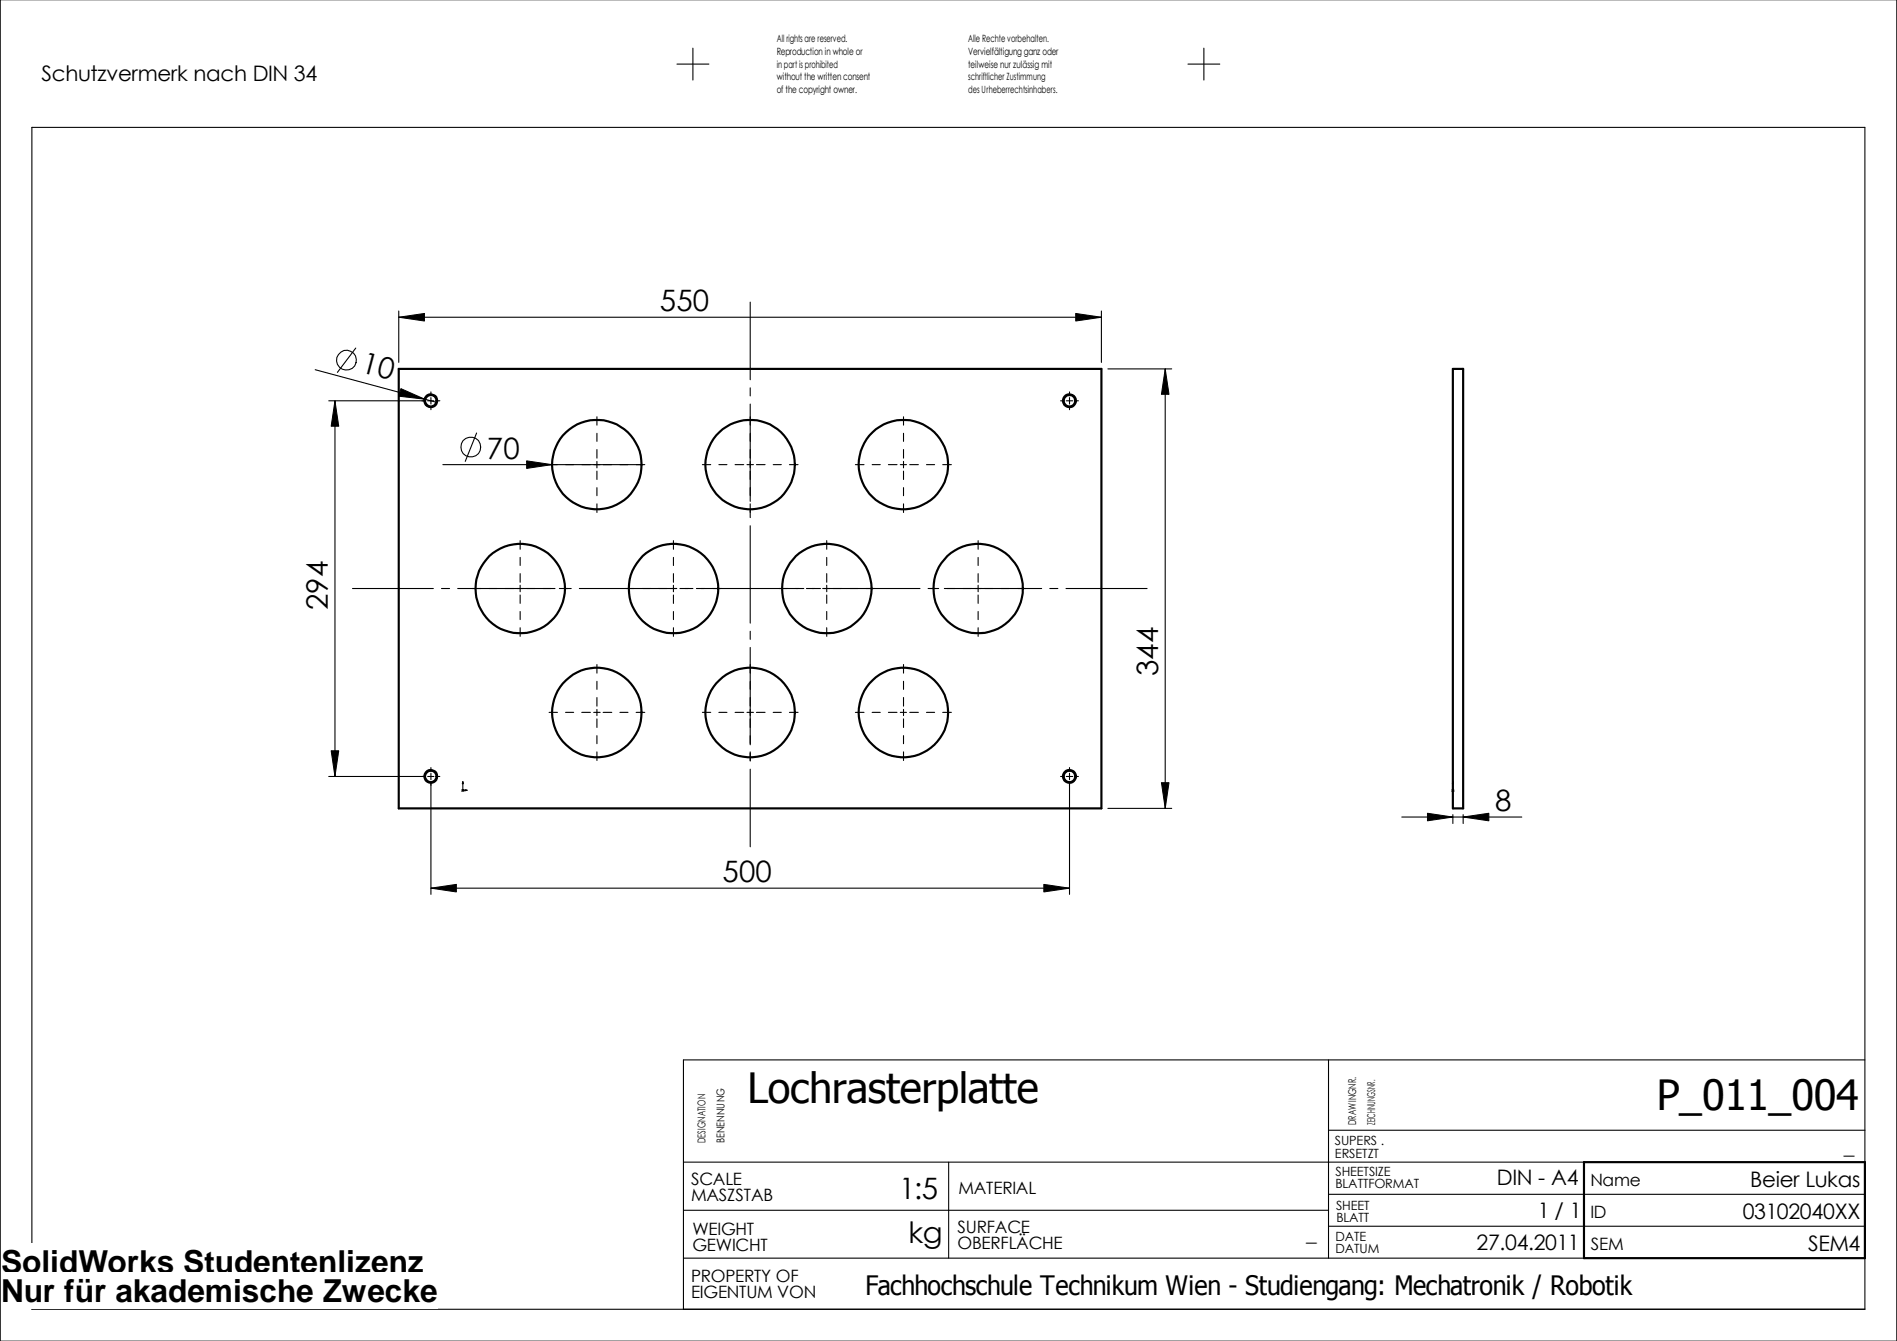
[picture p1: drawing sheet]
<svg xmlns="http://www.w3.org/2000/svg" width="297mm" height="210mm" viewBox="0 0 297 210" stroke-linecap="round" stroke-linejoin="round" font-family="sans-serif">
<g fill="none" stroke="#000" stroke-width=".17">
<path d="M0 0h297v209.9h-297zM106 10h5M108.5 7.5v5M186 10h5M188.5 7.5v5M49.4 57.9l19 5.1M55.7 54.5l-2.9 3.8M62.4 48.7v8M62.4 49.7h110.1M117.5 47.3v12.1M172.5 48.7v8M173.5 57.7h10"/>
<path d="M182.5 57.7v68.8M51.5 62.7h15M52.4 62.7v58.8M67 62.7h.9M67.5 61.3v.4M67.5 62.2v1M67.5 63.7v.4M68.4 62.7h.5M69.3 72.7h31.7M74.6 67.8l-1.7 4.4M93.5 65.2v1.3M93.5 67.8v1.3"/>
<path d="M93.5 70.4v1.3M93.5 72.2v1M93.5 73.7v1.4M93.5 76.3v1.3M93.5 78.9v1.3M110 72.7h1.3M112.6 72.7h1.2M115.1 72.7h1.4M117 72.7h1M117.5 60.7v1.3M117.5 63.2v15.3M117.5 78.9v2.1"/>
<path d="M118.4 72.7h1.4M121.1 72.7h1.2M123.6 72.7h1.4M133.9 72.7h1.4M136.6 72.7h1.2M139.1 72.7h1.4M141 72.7h.9M141.5 65.2v1.3M141.5 67.8v1.3M141.5 70.4v1.3M141.5 72.2v1M141.5 73.7v1.4"/>
<path d="M141.5 76.3v1.3M141.5 78.9v1.3M142.4 72.7h1.4M145.1 72.7h1.2M147.6 72.7h1.4M166.1 62.7h.4M167 62.7h1M167.5 61.3v.4M167.5 62.2v1M167.5 63.7v.4M168.4 62.7h.5M55.2 92.1h12.7"/>
<path d="M69.1 92.1h1.3M71.7 92.1h15.2M81.4 84.6v1.4M81.4 87.2v1.3M81.4 89.8v1.3M81.4 91.6v1M81.4 93.1v1.3M81.4 95.7v1.3M81.4 98.3v1.3M87.6 92.1h1.8M90.7 92.1h15.3M105.4 84.6v1.4"/>
<path d="M105.4 87.2v1.3M105.4 89.8v1.3M105.4 91.6v1M105.4 93.1v1.3M105.4 95.7v1.3M105.4 98.3v1.3M106.5 92.1h2M109 92.1h16.9M117.5 82.3v15.2M117.5 98.8v1.3M126.3 92.1h2.2M128.8 92.1h15.3"/>
<path d="M129.5 84.6v1.4M129.5 87.2v1.3M129.5 89.8v1.3M129.5 91.6v1M129.5 93.1v1.3M129.5 95.7v1.3M129.5 98.3v1.3M145.3 92.1h1.7M147.9 92.1h15.2M153.2 84.6v1.4M153.2 87.2v1.3M153.2 89.8v1.3"/>
<path d="M153.2 91.6v1M153.2 93.1v1.3M153.2 95.7v1.3M153.2 98.3v1.3M164.4 92.1h1.2M166.9 92.1h12.7M86 111.5h1.3M88.6 111.5h1.2M91.1 111.5h1.4M93 111.5h1M93.5 104v1.4M93.5 106.6v1.3"/>
<path d="M93.5 109.2v1.3M93.5 111v1M93.5 112.5v1.4M93.5 115.1v1.3M93.5 117.7v1.3M94.4 111.5h1.4M97.1 111.5h1.2M99.6 111.5h1.4M110 111.5h1.3M112.6 111.5h1.2M115.1 111.5h1.4M117 111.5h1"/>
<path d="M117.5 101.3v15.3M117.5 117.7v1.4M118.4 111.5h1.4M121.1 111.5h1.2M123.6 111.5h1.4M133.9 111.5h1.4M136.6 111.5h1.2M139.1 111.5h1.4M141 111.5h.9M141.5 104v1.4M141.5 106.6v1.3M141.5 109.2v1.3"/>
<path d="M141.5 111v1M141.5 112.5v1.4M141.5 115.1v1.3M141.5 117.7v1.3M142.4 111.5h1.4M145.1 111.5h1.2M147.6 111.5h1.4M51.5 121.5h15M67 121.5h.9M67.5 120.1v.4M67.5 121v1M67.5 122.5v17.5"/>
<path d="M67.5 139h100M68.4 121.5h.5M72.3 123.7h.8M72.3 123.6l.3 .3M72.5 122.3l.1 .4h-.2zM72.5 122.3v1.6M72.6 123.6l-.3 .3M72.8 123.6l.3 .1-.3 .1zM117.5 120.4v12.1M166.1 121.5h.4M167 121.5h1M167.5 120.1v.4"/>
<path d="M167.5 121v1M167.5 122.5v17.5M168.4 121.5h.5M173.5 126.5h10M219.5 127.9h18.8M227.4 123.7h.3M227.4 123.6l.3 .3M227.5 122.3l.1 .4h-.2zM227.5 123.7h.1M227.5 122.3v1.6M227.5 127.5v1.4M227.6 123.6l-.3 .3"/>
<path d="M229.1 127.5v1.4M208 176.9h84M208 165.9v31M292 165.9h-185v39M107 196.9h141M107 189.4h101M107 181.9h141M148.5 181.9v15M208 191.9h84M208 186.9h84M292 181.9v-162h-287v185h287v-8"/>
<circle cx="54.2" cy="56.4" r="1.56"/>
<circle cx="73.7" cy="70" r="1.56"/>
</g>
<g fill="none" stroke="#000" stroke-width=".34">
<path d="M62.4 57.7h110.1v68.8h-110.1zM227.5 57.7h1.6v68.8h-1.6zM248 181.9h44v15h-44z"/>
<circle cx="67.4" cy="62.7" r="1"/>
<circle cx="67.5" cy="62.7" r=".9"/>
<circle cx="93.5" cy="72.7" r="7"/>
<circle cx="117.5" cy="72.7" r="7"/>
<circle cx="141.5" cy="72.7" r="7"/>
<circle cx="167.4" cy="62.7" r="1"/>
<circle cx="167.5" cy="62.7" r=".9"/>
<circle cx="81.5" cy="92.1" r="7"/>
<circle cx="105.5" cy="92.1" r="7"/>
<circle cx="129.5" cy="92.1" r="7"/>
<circle cx="153.1" cy="92.1" r="7"/>
<circle cx="93.5" cy="111.5" r="7"/>
<circle cx="117.5" cy="111.5" r="7"/>
<circle cx="141.5" cy="111.5" r="7"/>
<circle cx="67.4" cy="121.5" r="1"/>
<circle cx="67.5" cy="121.5" r=".9"/>
<circle cx="167.4" cy="121.5" r="1"/>
<circle cx="167.5" cy="121.5" r=".9"/>
</g>
<g fill="#000">
<path d="M62.4 49.7l4.1-.6v1.1zM168.4 49.1l4.1 .6-4.1 .5zM182.5 57.7l.5 4h-1.1zM52.4 62.7l.6 4h-1.1zM62.8 60.8l3.7 1.7-4-.5zM82.5 72.1l3.9 .6-3.9 .6zM51.9 117.5h1.1l-.6 4zM67.5 139l4-.6v1.2zM72.5 122.3l.1 .4h-.2zM72.8 123.6l.3 .1-.3 .1zM163.4 138.4l4.1 .6-4.1 .6zM181.9 122.5h1.1l-.5 4z"/>
<path d="M227.5 122.3l.1 .4h-.2zM223.5 127.3l4 .6-4 .6zM229.1 127.9l4-.6v1.2z"/>
</g>
<path d="M62.4 49.7l4.1-.6v1.1zM168.4 49.1l4.1 .6-4.1 .5zM182.5 57.7l.5 4h-1.1zM52.4 62.7l.6 4h-1.1zM62.8 60.8l3.7 1.7-4-.5zM82.5 72.1l3.9 .6-3.9 .6zM51.9 117.5h1.1l-.6 4zM67.5 139l4-.6v1.2zM163.4 138.4l4.1 .6-4.1 .6zM181.9 122.5h1.1l-.5 4zM223.5 127.3l4 .6-4 .6zM229.1 127.9l4-.6v1.2z" fill="none" stroke="#000" stroke-width=".16"/>
<g fill="#fff">
<path d="M.2 194.7h66.2v5.7h-66.2z"/>
<path d="M.2 199.2h68.3v5.7h-68.3z"/>
</g>
<g font-size="6.5">
<text x="117" y="172.7">Lochrasterplatte</text>
<text x="259.4" y="173.8">P_011_004</text>
</g>
<g font-size="5">
<text x=".2" y="199.3">SolidWorks Studentenlizenz</text>
<text x=".2" y="203.8">Nur für akademische Zwecke</text>
</g>
<g font-size="4.6">
<text x="103.3" y="48.7">550</text>
<text x="56.3" y="58.3" transform="rotate(15 56.3 58.3)">10</text>
<text x="76.2" y="71.8">70</text>
<text x="51.3" y="95.5" transform="rotate(-90 51.3 95.5)">294</text>
<text x="181.4" y="105.8" transform="rotate(-90 181.4 105.8)">344</text>
<text x="234.1" y="127">8</text>
<text x="113.2" y="138.1">500</text>
<text x="140.8" y="187.7">1:5</text>
<text x="142.2" y="194.5">kg</text>
</g>
<text font-size="4.2" x="135.5" y="202.7">Fachhochschule Technikum Wien - Studiengang: Mechatronik / Robotik</text>
<g font-size="3.3">
<text x="6.5" y="12.7">Schutzvermerk nach DIN 34</text>
<text x="234.4" y="185.5">DIN - A4</text>
<text x="274.1" y="185.8">Beier Lukas</text>
<text x="288.7" y="180.6">_</text>
<text x="240.8" y="190.7">1 / 1</text>
<text x="272.9" y="190.8">03102040XX</text>
<text x="204.5" y="194.3">_</text>
<text x="231.2" y="195.7">27.04.2011</text>
<text x="283.1" y="195.8">SEM4</text>
</g>
<g font-size="2.7">
<text x="108.2" y="185.4">SCALE</text>
<text x="249" y="185.6">Name</text>
<text x="108.2" y="188">MASZSTAB</text>
<text x="150.1" y="186.8">MATERIAL</text>
<text x="249" y="190.6">ID</text>
<text x="108.4" y="195.8">GEWICHT</text>
<text x="108.4" y="193.3">WEIGHT</text>
<text x="149.9" y="193">SURFACE</text>
<text x="149.9" y="195.6">OBERFLÄCHE</text>
<text x="249.1" y="195.6">SEM</text>
<text x="108.2" y="200.6">PROPERTY OF</text>
<text x="108.2" y="203.2">EIGENTUM VON</text>
</g>
<g font-size="2">
<text x="209" y="179.3">SUPERS .</text>
<text x="209" y="181.2">ERSETZT</text>
<text x="209.1" y="184.1">SHEETSIZE</text>
<text x="209.1" y="186">BLATTFORMAT</text>
<text x="209.2" y="189.4">SHEET</text>
<text x="209.3" y="191.3">BLATT</text>
<text x="209.1" y="196.2">DATUM</text>
<text x="209.1" y="194.3">DATE</text>
</g>
<g font-size="1.7">
<text x="110.4" y="178.9" transform="rotate(-90 110.4 178.9)">DESIGNATION</text>
<text x="113.5" y="178.9" transform="rotate(-90 113.5 178.9)">BENENNUNG</text>
<text x="212.3" y="176.1" transform="rotate(-90 212.3 176.1)">DRAWINGNR.</text>
<text x="215.3" y="176.1" transform="rotate(-90 215.3 176.1)">ZEICHNUNGSNR.</text>
</g>
<g font-size="1.6">
<text x="121.6" y="6.6">All rights are reserved.</text>
<text x="121.6" y="8.6">Reproduction in whole or</text>
<text x="121.6" y="10.6">in part is prohibited</text>
<text x="151.6" y="6.6">Alle Rechte vorbehalten.</text>
<text x="151.6" y="8.6">Vervielfältigung ganz oder</text>
<text x="151.6" y="10.6">teilweise nur zulässig mit</text>
<text x="121.6" y="14.6">of the copyright owner.</text>
<text x="121.6" y="12.6">without the written consent</text>
<text x="151.6" y="14.6">des Urheberrechtsinhabers.</text>
<text x="151.6" y="12.6">schriftlicher Zustimmung</text>
</g>
</svg>
